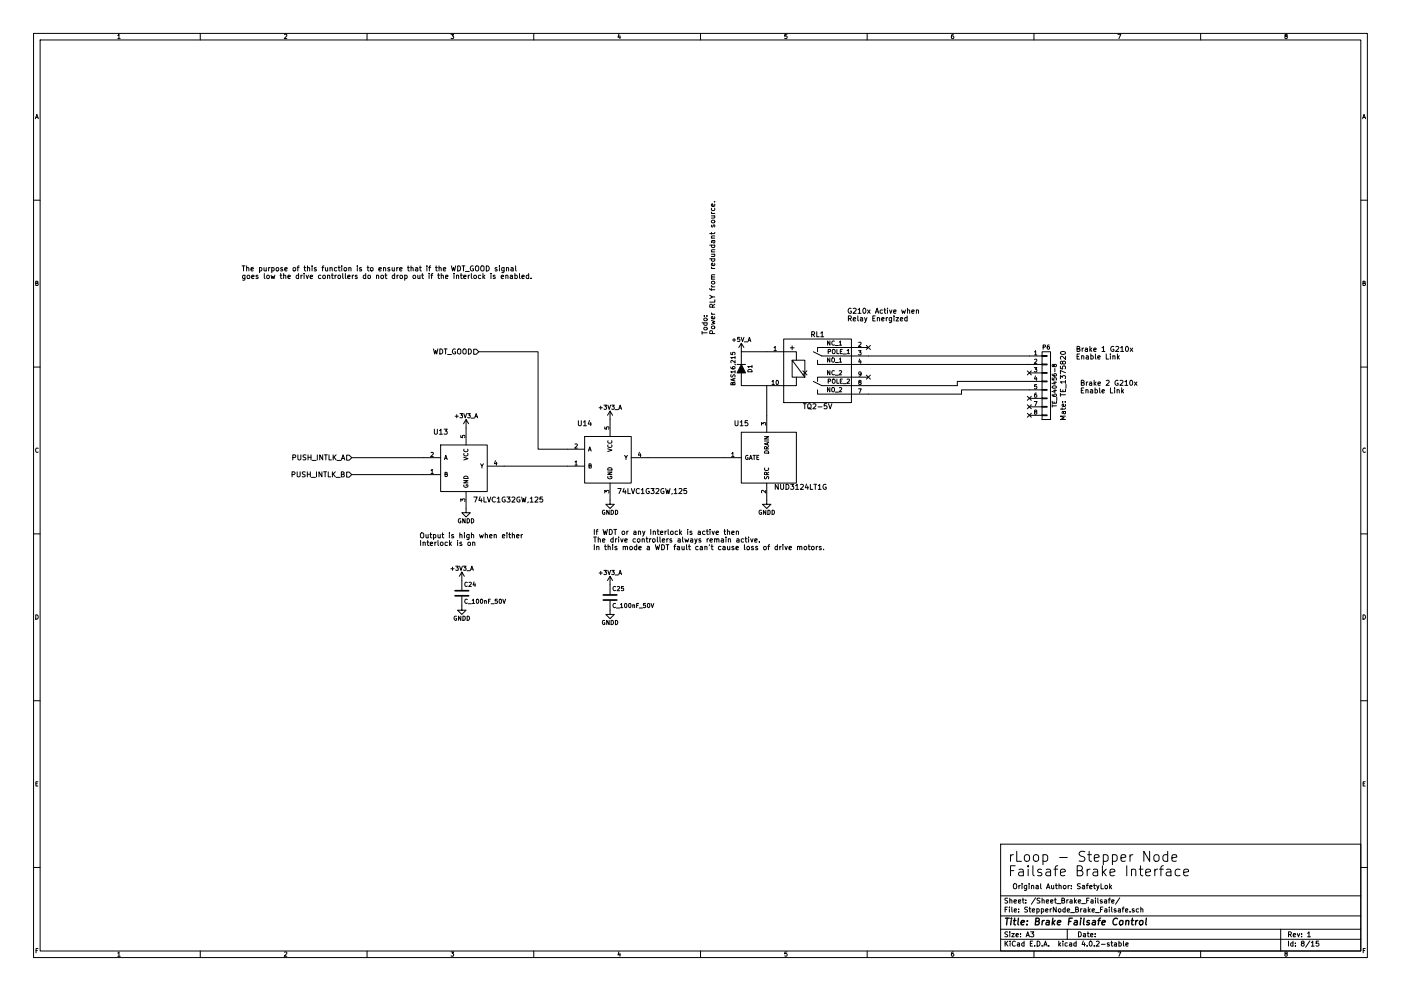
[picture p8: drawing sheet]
EESchema Schematic File Version 2
LIBS:rloopStepperNode-rescue
LIBS:power
LIBS:device
LIBS:transistors
LIBS:conn
LIBS:linear
LIBS:regul
LIBS:74xx
LIBS:cmos4000
LIBS:adc-dac
LIBS:memory
LIBS:xilinx
LIBS:microcontrollers
LIBS:dsp
LIBS:analog_switches
LIBS:motorola
LIBS:texas
LIBS:intel
LIBS:audio
LIBS:interface
LIBS:digital-audio
LIBS:philips
LIBS:display
LIBS:cypress
LIBS:siliconi
LIBS:opto
LIBS:atmel
LIBS:contrib
LIBS:valves
LIBS:rloop
LIBS:rloopStepperNode-cache
EELAYER 25 0
EELAYER END
$Descr A3 16535 11693
encoding utf-8
Sheet 8 15
Title "Brake Failsafe Control"
Date ""
Rev "1"
Comp ""
Comment1 ""
Comment2 ""
Comment3 ""
Comment4 ""
$EndDescr
Text Notes 11900 10350 0    118  ~ 0
rLoop - Stepper Node\nFailsafe Brake Interface\n
Text Notes 11950 10500 0    60   ~ 0
Original Author: SafetyLok
Text Notes 12700 4250 0    60   ~ 0
Brake 1 G210x\nEnable Link
Wire Wire Line
	10250 4300 12150 4300
Wire Wire Line
	12150 4200 10250 4200
Text Notes 10000 3800 0    60   ~ 0
G210x Active when\nRelay Energized
Text HLabel 5650 4150 0    60   Input ~ 0
WDT_GOOD
Text Notes 12750 4650 0    60   ~ 0
Brake 2 G210x\nEnable Link
Text HLabel 4150 5400 0    60   Input ~ 0
PUSH_INTLK_A
Text HLabel 4150 5600 0    60   Input ~ 0
PUSH_INTLK_B
Wire Wire Line
	9050 4550 9050 4900
$Comp
L GNDD #PWR0101
U 1 1
P 9050 5900
F 0 "#PWR0101" H 9050 5650 50  0001 C CNN
F 1 "GNDD" H 9050 5750 50  0000 C CNN
F 2 "" H 9050 5900 50  0000 C CNN
F 3 "" H 9050 5900 50  0000 C CNN
	1    9050 5900
	1    0    0    -1  
$EndComp
Wire Wire Line
	8750 4150 9050 4150
Wire Wire Line
	8750 4150 8750 4200
Wire Wire Line
	9050 4550 8750 4550
Wire Wire Line
	8750 4550 8750 4500
Wire Wire Line
	10250 4550 11300 4550
Wire Wire Line
	10250 4650 11350 4650
Wire Wire Line
	5000 5400 4150 5400
Wire Wire Line
	4150 5600 5000 5600
$Comp
L GNDD #PWR0102
U 1 1
P 5500 6000
F 0 "#PWR0102" H 5500 5750 50  0001 C CNN
F 1 "GNDD" H 5500 5850 50  0000 C CNN
F 2 "" H 5500 6000 50  0000 C CNN
F 3 "" H 5500 6000 50  0000 C CNN
	1    5500 6000
	1    0    0    -1  
$EndComp
Text Notes 4950 6450 0    60   ~ 0
Output is high when either\nInterlock is on
$Comp
L GNDD #PWR0103
U 1 1
P 7200 5900
F 0 "#PWR0103" H 7200 5650 50  0001 C CNN
F 1 "GNDD" H 7200 5750 50  0000 C CNN
F 2 "" H 7200 5900 50  0000 C CNN
F 3 "" H 7200 5900 50  0000 C CNN
	1    7200 5900
	1    0    0    -1  
$EndComp
Wire Wire Line
	5950 5500 6700 5500
Wire Wire Line
	6700 5300 6350 5300
Wire Wire Line
	6350 5300 6350 4150
Wire Wire Line
	6350 4150 5650 4150
Wire Wire Line
	7650 5400 8550 5400
Text Notes 7000 6500 0    60   ~ 0
If WDT or any Interlock is active then\nThe drive controllers always remain active.\nIn this mode a WDT fault can't cause loss of drive motors.
Text Notes 8450 3950 1    60   ~ 0
Todo:\nPower RLY from redundant source.
$Comp
L NUD3124LT1G U15
U 1 1
P 8750 5100
F 0 "U15" H 8750 5200 60  0000 C CNN
F 1 "NUD3124LT1G" H 9450 4450 60  0000 C CNN
F 2 "RLOOP_FOOTPRINTS:rLoop_SOT23" H 8650 5100 60  0001 C CNN
F 3 "" H 8750 5100 60  0000 C CNN
	1    8750 5100
	1    0    0    -1  
$EndComp
$Comp
L 74LVC1G32GW,125 U13
U 1 1
P 5200 5250
F 0 "U13" H 5200 5400 60  0000 C CNN
F 1 "74LVC1G32GW,125" H 6000 4600 60  0000 C CNN
F 2 "RLOOP_FOOTPRINTS:rLoop_SOT353" H 5100 5300 60  0001 C CNN
F 3 "" H 5200 5250 60  0000 C CNN
	1    5200 5250
	1    0    0    -1  
$EndComp
$Comp
L +3V3_A #PWR0104
U 1 1
P 5500 5050
F 0 "#PWR0104" H 5500 4900 50  0001 C CNN
F 1 "+3V3_A" H 5500 5190 50  0000 C CNN
F 2 "" H 5500 5050 60  0000 C CNN
F 3 "" H 5500 5050 60  0000 C CNN
	1    5500 5050
	1    0    0    -1  
$EndComp
$Comp
L +3V3_A #PWR0105
U 1 1
P 7200 4950
F 0 "#PWR0105" H 7200 4800 50  0001 C CNN
F 1 "+3V3_A" H 7200 5090 50  0000 C CNN
F 2 "" H 7200 4950 60  0000 C CNN
F 3 "" H 7200 4950 60  0000 C CNN
	1    7200 4950
	1    0    0    -1  
$EndComp
$Comp
L C_100nF_50V C24
U 1 1
P 5450 7000
F 0 "C24" H 5475 7100 50  0000 L CNN
F 1 "C_100nF_50V" H 5475 6900 50  0000 L CNN
F 2 "RLOOP_FOOTPRINTS:rLoop_C_0603" H 5488 6850 50  0001 C CNN
F 3 "" H 5450 7000 50  0000 C CNN
	1    5450 7000
	1    0    0    -1  
$EndComp
$Comp
L GNDD #PWR0106
U 1 1
P 5450 7150
F 0 "#PWR0106" H 5450 6900 50  0001 C CNN
F 1 "GNDD" H 5450 7000 50  0000 C CNN
F 2 "" H 5450 7150 50  0000 C CNN
F 3 "" H 5450 7150 50  0000 C CNN
	1    5450 7150
	1    0    0    -1  
$EndComp
$Comp
L +3V3_A #PWR0107
U 1 1
P 5450 6850
F 0 "#PWR0107" H 5450 6700 50  0001 C CNN
F 1 "+3V3_A" H 5450 6990 50  0000 C CNN
F 2 "" H 5450 6850 60  0000 C CNN
F 3 "" H 5450 6850 60  0000 C CNN
	1    5450 6850
	1    0    0    -1  
$EndComp
$Comp
L C_100nF_50V C25
U 1 1
P 7200 7050
F 0 "C25" H 7225 7150 50  0000 L CNN
F 1 "C_100nF_50V" H 7225 6950 50  0000 L CNN
F 2 "RLOOP_FOOTPRINTS:rLoop_C_0603" H 7238 6900 50  0001 C CNN
F 3 "" H 7200 7050 50  0000 C CNN
	1    7200 7050
	1    0    0    -1  
$EndComp
$Comp
L GNDD #PWR0108
U 1 1
P 7200 7200
F 0 "#PWR0108" H 7200 6950 50  0001 C CNN
F 1 "GNDD" H 7200 7050 50  0000 C CNN
F 2 "" H 7200 7200 50  0000 C CNN
F 3 "" H 7200 7200 50  0000 C CNN
	1    7200 7200
	1    0    0    -1  
$EndComp
$Comp
L +3V3_A #PWR0109
U 1 1
P 7200 6900
F 0 "#PWR0109" H 7200 6750 50  0001 C CNN
F 1 "+3V3_A" H 7200 7040 50  0000 C CNN
F 2 "" H 7200 6900 60  0000 C CNN
F 3 "" H 7200 6900 60  0000 C CNN
	1    7200 6900
	1    0    0    -1  
$EndComp
$Comp
L 74LVC1G32GW,125 U14
U 1 1
P 6900 5150
F 0 "U14" H 6900 5300 60  0000 C CNN
F 1 "74LVC1G32GW,125" H 7700 4500 60  0000 C CNN
F 2 "RLOOP_FOOTPRINTS:rLoop_SOT353" H 6800 5200 60  0001 C CNN
F 3 "" H 6900 5150 60  0000 C CNN
	1    6900 5150
	1    0    0    -1  
$EndComp
NoConn ~ 9500 4400
$Comp
L TQ2-5V RL1
U 1 1
P 9250 4000
F 0 "RL1" H 9650 4050 60  0000 C CNN
F 1 "TQ2-5V" H 9650 3200 60  0000 C CNN
F 2 "RLOOP_FOOTPRINTS:rLoop_DIP10" H 9250 3250 60  0001 C CNN
F 3 "" H 9250 3250 60  0000 C CNN
	1    9250 4000
	1    0    0    -1  
$EndComp
$Comp
L +5V_A #PWR0110
U 1 1
P 8750 4150
F 0 "#PWR0110" H 8750 4000 50  0001 C CNN
F 1 "+5V_A" H 8750 4290 50  0000 C CNN
F 2 "" H 8750 4150 60  0000 C CNN
F 3 "" H 8750 4150 60  0000 C CNN
	1    8750 4150
	1    0    0    -1  
$EndComp
$Comp
L BAS16,215 D1
U 1 1
P 8750 4350
F 0 "D1" H 8750 4450 50  0000 C CNN
F 1 "BAS16,215" H 8750 4250 50  0000 C CNN
F 2 "RLOOP_FOOTPRINTS:rLoop_SOT23" H 8650 4350 50  0001 C CNN
F 3 "" H 8750 4350 50  0000 C CNN
	1    8750 4350
	0    1    1    0   
$EndComp
$Comp
L TE_640456-8 P6
U 1 1
P 12300 4150
F 0 "P6" H 12350 4200 50  0000 C CNN
F 1 "TE_640456-8" V 12450 3750 50  0000 C CNN
F 2 "RLOOP_FOOTPRINTS:rLoop_TE640456-8" H 12350 3750 50  0001 C CNN
F 3 "" H 12350 3750 50  0000 C CNN
	1    12300 4150
	1    0    0    -1  
$EndComp
Wire Wire Line
	11300 4550 11300 4500
Wire Wire Line
	11300 4500 12150 4500
Wire Wire Line
	11350 4650 11350 4600
Wire Wire Line
	11350 4600 12150 4600
Text Notes 2850 3300 0    60   ~ 0
The purpose of this function is to ensure that if the WDT_GOOD signal \ngoes low the drive controllers do not drop out if the interlock is enabled.\n
NoConn ~ 12150 4400
NoConn ~ 12150 4700
NoConn ~ 12150 4800
NoConn ~ 12150 4900
NoConn ~ 10250 4100
NoConn ~ 10250 4450
$EndSCHEMATC
